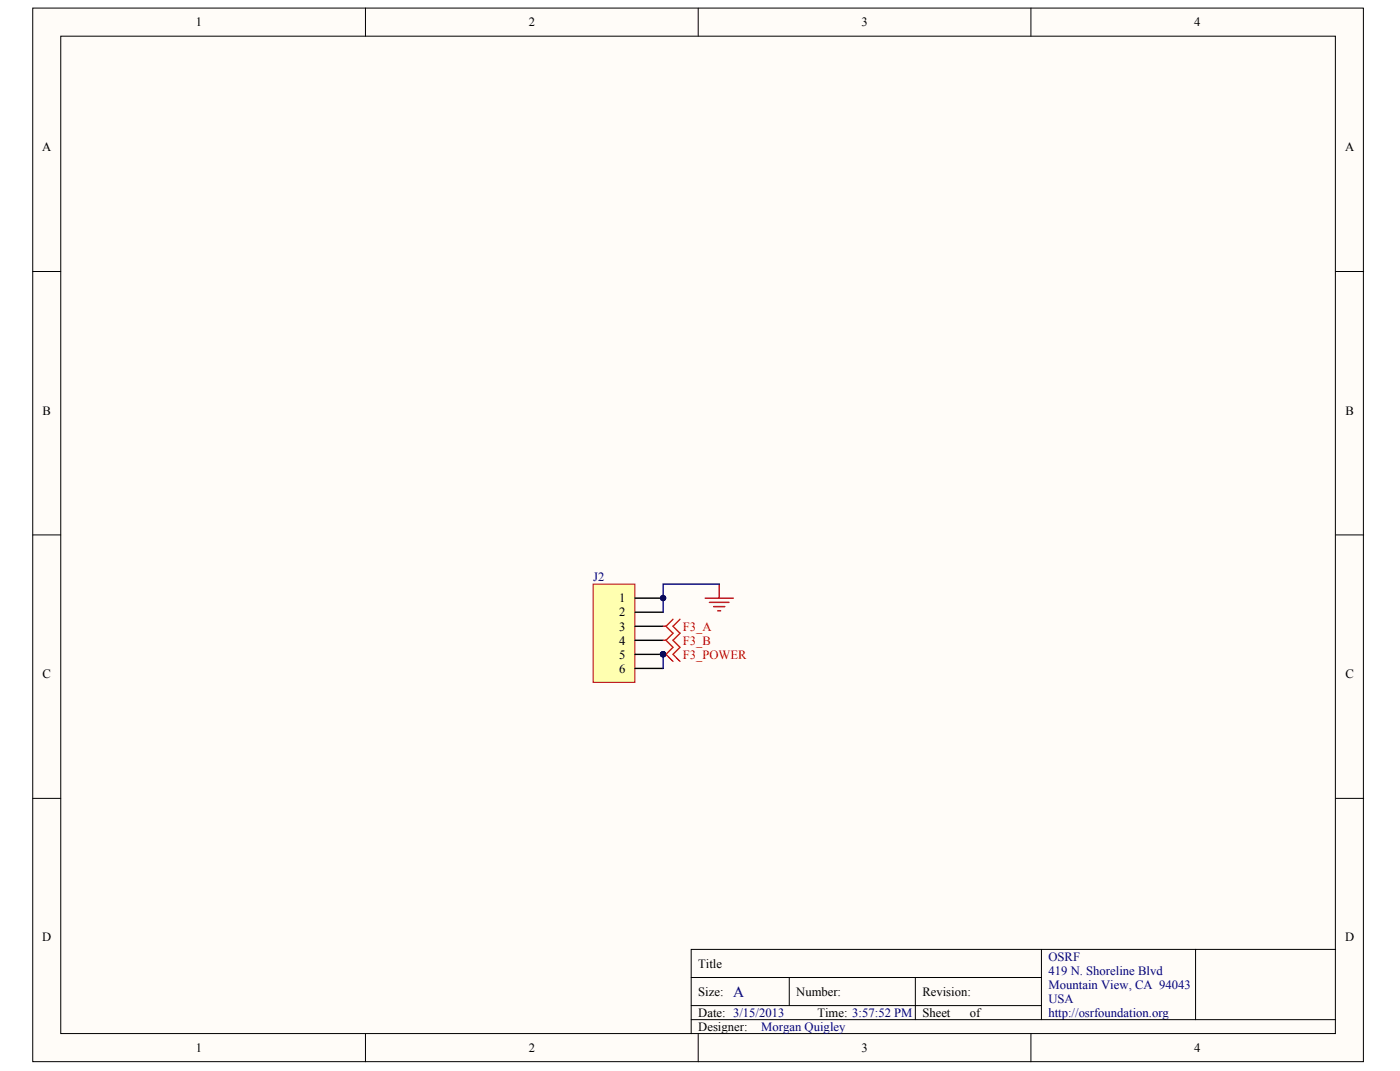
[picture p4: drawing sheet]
<svg xmlns="http://www.w3.org/2000/svg" width="271mm" height="207mm" viewBox="0 0 271 207" stroke-linecap="round" stroke-linejoin="round" font-family="sans-serif">
<g fill="#fffcf8" stroke="#000" stroke-width=".19">
<path d="M6.3 1.6h257.5v203.7h-257.5z"/>
<path d="M11.8 7h246.6v192.8h-246.6z"/>
</g>
<g fill="none" stroke="#000" stroke-width=".19">
<path d="M70.7 1.6v5.4M135.1 1.6v5.4M199.5 1.6v5.4M6.3 52.5h5.5M258.5 52.5h5.4M6.3 103.4h5.5M258.5 103.4h5.4M6.3 154.4h5.5M258.5 154.4h5.4M70.7 199.9v5.4M133.8 189h67.7M133.8 197.2h124.7"/>
<path d="M133.8 194.4h67.7M135.1 199.9v5.4M152.7 189v5.4M177.1 189v8.2M199.5 199.9v5.4M201.5 183.6v13.6M231.4 183.6h-97.6v16.3M258.5 183.6h-27.1v13.6"/>
</g>
<path d="M114.8 112.9h8.1v19h-8.1z" fill="#ffffb0" stroke="#800000" stroke-width=".19"/>
<path d="M122.9 115.7h5.4M122.9 118.4h5.4M122.9 121.1h5.4M122.9 123.8h5.4M122.9 126.5h5.4M122.9 129.2h5.4" fill="none" stroke="#000" stroke-width=".27"/>
<g fill="#000080" stroke="#000080" stroke-width=".19">
<circle cx="128.3" cy="115.6" r=".52"/>
<circle cx="128.3" cy="126.5" r=".52"/>
</g>
<path d="M136.5 115.7h5.4M137.3 116.5h3.8M138.1 117.3h2.2M138.9 118.1h.6M139.2 112.9v2.8" fill="none" stroke="#800000" stroke-width=".27"/>
<path d="M139.2 112.9h-10.9v5.5M128.3 126.5v2.7" fill="none" stroke="#000080" stroke-width=".27"/>
<path d="M130.2 119.7l-1.3 1.4M131.6 119.7l-1.4 1.4 1.4 1.3-1.4 1.4 1.4 1.4-1.4 1.3 1.4 1.4M128.3 121.1h.6M128.3 123.8h.6M128.3 126.5h.6M128.9 121.1l1.3 1.3-1.3 1.4M128.9 123.8l1.3 1.4-1.3 1.3M128.9 126.5l1.3 1.4" fill="none" stroke="#f00" stroke-width=".27"/>
<text font-size="3" fill="#000080" x="141.9" y="192.7">A</text>
<g font-size="2.4">
<text x="37.9" y="5.1">1</text>
<text x="102.3" y="5.1">2</text>
<text x="166.7" y="5.1">3</text>
<text x="231.1" y="5.1">4</text>
<text x="8.1" y="29.2">A</text>
<text x="260.3" y="29.2">A</text>
<text x="8.2" y="80.1">B</text>
<text x="260.4" y="80.1">B</text>
<text x="119.8" y="116.5">1</text>
<text x="119.8" y="119.2">2</text>
<text x="119.8" y="121.9">3</text>
<text x="119.8" y="124.6">4</text>
<text x="8.2" y="131.1">C</text>
<text x="119.8" y="127.3">5</text>
<text x="119.8" y="130.1">6</text>
<text x="260.4" y="131.1">C</text>
<text x="8.1" y="182">D</text>
<text x="260.3" y="182">D</text>
<text x="135.1" y="187.1">Title</text>
<text x="135.1" y="192.6">Size:</text>
<text x="135.1" y="196.6">Date: 3/15/2013</text>
<text x="154.1" y="192.6">Number:</text>
<text x="158.2" y="196.6">Time: 3:57:52 PM</text>
<text x="178.5" y="192.6">Revision:</text>
<text x="178.5" y="196.6">Sheet</text>
<text x="187.7" y="196.6">of</text>
<text x="37.9" y="203.4">1</text>
<text x="102.3" y="203.4">2</text>
<text x="135.1" y="199.4">Designer:</text>
<text x="166.7" y="203.4">3</text>
<text x="231.1" y="203.4">4</text>
</g>
<g font-size="2.4" fill="#000080">
<text x="114.8" y="112.4">J2</text>
<text x="202.9" y="185.8">OSRF</text>
<text x="202.9" y="188.5">419 N. Shoreline Blvd</text>
<text x="202.9" y="191.2">Mountain View, CA 94043</text>
<text x="202.9" y="193.9">USA</text>
<text x="202.9" y="196.6">http://osrfoundation.org</text>
<text x="147.3" y="199.4">Morgan Quigley</text>
</g>
<g font-size="2.4" fill="#f00">
<text x="132.1" y="121.9">F3_A</text>
<text x="132.1" y="124.6">F3_B</text>
<text x="132.1" y="127.3">F3_POWER</text>
</g>
</svg>
